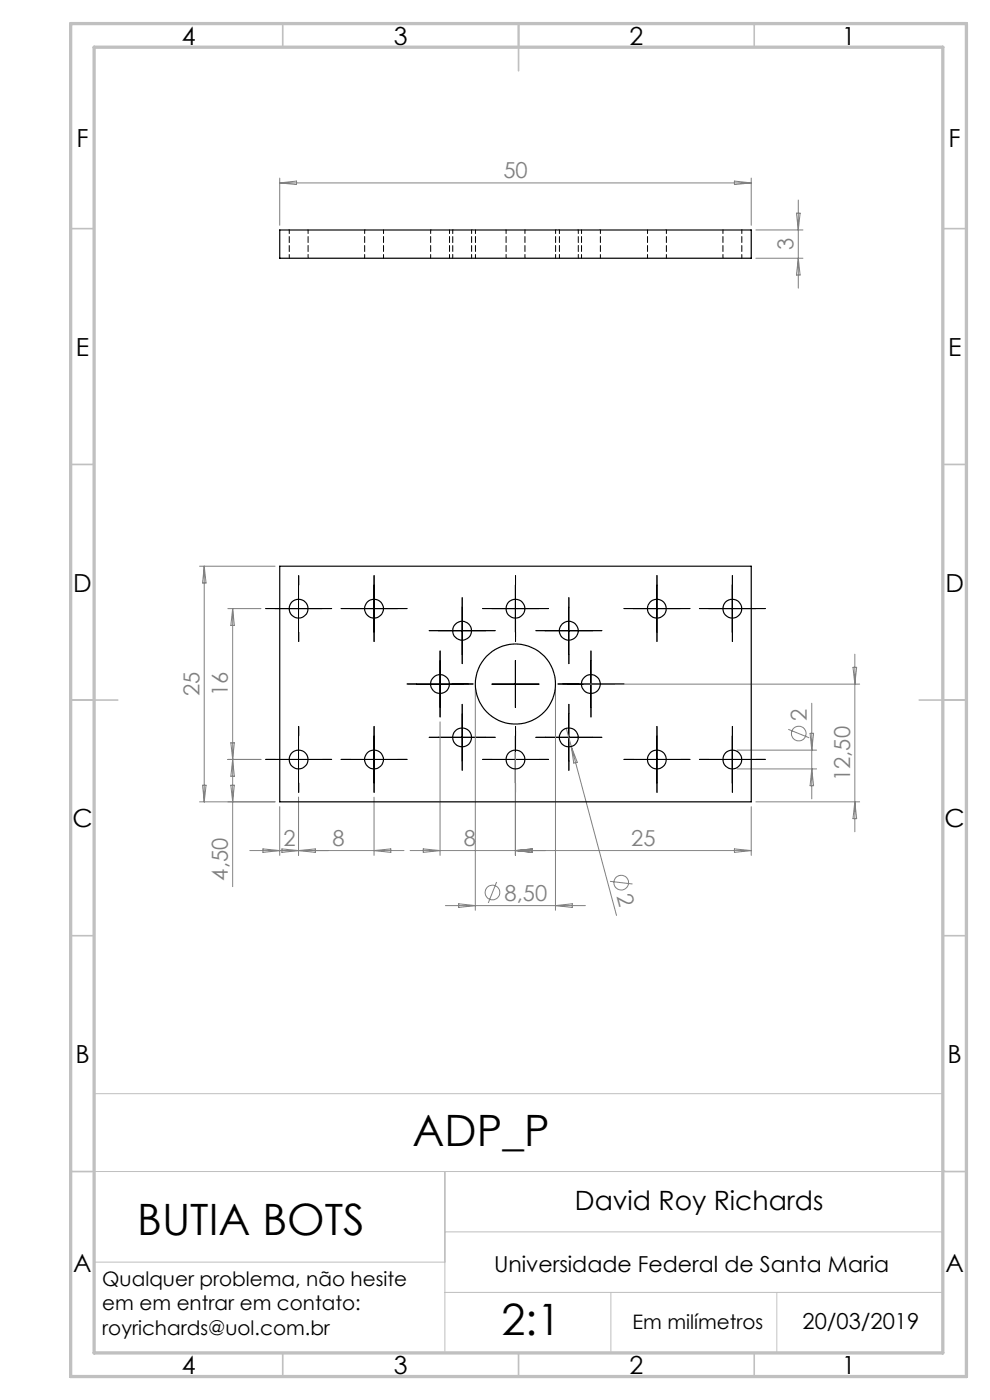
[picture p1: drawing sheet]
<svg xmlns="http://www.w3.org/2000/svg" width="210mm" height="297mm" viewBox="0 0 210 297" stroke-linecap="round" stroke-linejoin="round" font-family="sans-serif">
<g fill="none" stroke="#808080" stroke-width=".21">
<path d="M59.3 37.8v10M59.3 38.8h100M59.3 38.8l3.6-.4v.8zM155.8 38.4l3.5 .4-3.5 .4zM159.3 37.8v10M160.3 54.8h10M160.3 48.8h10M168.9 45.2h.8l-.4 3.6zM169.3 42.4v18.7M169.3 54.8l.4 3.5h-.8zM42.3 120.1h16M43.3 120.1v50"/>
<path d="M43.3 120.1l.4 3.6h-.7zM48.3 129.1h7.1M49.4 129.1v59M49.4 129.1l.3 3.6h-.7zM181.3 138.8v37.7M49 157.6h.7l-.3 3.5zM93.3 153.1v28.4M100.8 146.1v47M109.3 159.6v21.9M117.8 146.1v47M120.1 154.5l1.1 3.9M121.2 158.4l9.6 35.8"/>
<path d="M121.2 158.4l1.2 3.3-.7 .2zM123.8 145.1h58.6M156.4 159.1h16.8M167.2 154.7l4.5 1.8M171.8 155.6h.8l-.4 3.5zM172.2 149.2v20.3M180.9 141.6h.8l-.4 3.5zM42.3 170.1h16M43 166.6h.7l-.4 3.5zM48.3 161.1h7.1M49 166.6h.7l-.3 3.5zM49.4 161.1l.3 3.6h-.7z"/>
<path d="M59.3 171.1v10.4M63.3 169.1v12.4M79.3 169.1v12.4M156.4 163.1h16.8M159.3 171.1v10.4M160.3 170.1h22.1M172.2 163.1l.4 3.6h-.8zM181.3 170.1l.4 3.6h-.8zM55.8 180.1l3.5 .3-3.5 .4zM59.8 180.1l3.5 .3-3.5 .4zM63.3 180.4l3.6-.3v.7zM79.3 180.4l3.6-.3v.7z"/>
<path d="M85.7 180.4h-32.7M87 180.4h72.3M89.8 180.1l3.5 .3-3.5 .4zM94.5 192.1h29.7M97.3 191.7l3.5 .4-3.5 .4zM105.3 187.1l-1.7 4.5M109.3 180.4l3.6-.3v.7zM117.8 192.1l3.6-.4v.8zM129.4 187l4.8 .5M155.8 180.1l3.5 .3-3.5 .4z"/>
<circle cx="169.4" cy="155.6" r="1.55"/>
<circle cx="104.4" cy="189.3" r="1.56"/>
<circle cx="131.8" cy="187.3" r="1.56"/>
</g>
<g fill="none" stroke="#000" stroke-width=".21" stroke-dasharray="15.2 1.3 1.3 1.3">
<path d="M58.4 129.1h-2M63.4 124.1v-2M63.4 134.1v2M68.4 129.1h2M74.4 129.1h-2M79.4 124.1v-2M79.4 134.1v2M84.4 129.1h2M93 133.8h-2M98 128.8v-2M98 138.8v2M103 133.8h2"/>
<path d="M104.4 129.1h-2M109.4 135.1v-3.5M109.4 124.1v-2M109.4 134.1v2M114.4 129.1h2M115.7 133.8h-2M120.7 128.8v-2M120.7 138.8v2M125.7 133.8h2M134.4 129.1h-2M139.4 124.1v-2M139.4 134.1v2"/>
<path d="M144.4 129.1h2M150.4 129.1h-2M155.4 124.1v-2M155.4 134.1v2M160.4 129.1h2M63.4 156.1v-2M79.4 156.1v-2M88.4 145.1h-2M93 156.4h-2M93.4 140.1v-2M93.4 150.1v2M98 151.4v-2"/>
<path d="M98.4 145.1h2M99.4 145.1h-3.5M103 156.4h2M109.4 155.1v3.5M109.4 156.1v-2M115.7 156.4h-2M119.4 145.1h3.5M120.4 145.1h-2M120.7 151.4v-2M125.4 140.1v-2M125.4 150.1v2M125.7 156.4h2"/>
<path d="M130.4 145.1h2M139.4 156.1v-2M155.4 156.1v-2M58.4 161.1h-2M63.4 166.1v2M68.4 161.1h2M74.4 161.1h-2M79.4 166.1v2M84.4 161.1h2M98 161.4v2M104.4 161.1h-2M109.4 166.1v2"/>
<path d="M114.4 161.1h2M120.7 161.4v2M134.4 161.1h-2M139.4 166.1v2M144.4 161.1h2M150.4 161.1h-2M155.4 166.1v2M160.4 161.1h2"/>
</g>
<g fill="none" stroke="#000" stroke-width=".21">
<path d="M58.3 129.1h10M63.3 124.1v10M74.3 129.1h10M79.3 124.1v10M93 133.8h10M98 128.8v10M104.4 129.1h9.9M109.3 124.1v10M115.6 133.8h10.1M120.6 128.8v10M134.3 129.1h10M139.3 124.1v10"/>
<path d="M150.4 129.1h9.9M155.3 124.1v10M63.3 156.1v10M79.3 156.1v10M88.3 145.1h10M93 156.4h10M93.3 140.1v10M98 151.4v10M104.4 145.1h9.9M109.3 140.1v10M109.3 156.1v10M115.6 156.4h10.1"/>
<path d="M120.3 145.1h10.1M120.6 151.4v10M125.3 140.1v10M139.3 156.1v10M155.3 156.1v10M58.3 161.1h10M74.3 161.1h10M104.4 161.1h9.9M134.3 161.1h10M150.4 161.1h9.9"/>
</g>
<path d="M20 232h180M94.4 248.5v38.5M200.4 248.4l-.4 .1h-180M20 267.8h74.4M94.4 261.3h105.6v12.9h-105.6M129.6 274.2v12.8M164.8 274.2v12.8" fill="none" stroke="#c0c0c0" stroke-width=".21"/>
<g fill="none" stroke="#c0c0c0" stroke-width=".35">
<path d="M60 5v5M110 5v10M160 5v5M15 48.5h5M200 48.5h5M15 98.5h5M200 98.5h5M15 148.5h10M195 148.5h10M15 198.5h5M200 198.5h5M15 248.5h5"/>
<path d="M200 248.5h5M60 287v5M110 287v5M160 287v5"/>
</g>
<path d="M15 5h190v287h-190zM20 10h180v277h-180z" fill="none" stroke="#c0c0c0" stroke-width=".7"/>
<g fill="none" stroke="#000" stroke-width=".25">
<path d="M59.3 48.8h100v6h-100zM59.3 120.1h100v50h-100z"/>
<circle cx="63.4" cy="129.1" r="2"/>
<circle cx="79.3" cy="129.1" r="2"/>
<circle cx="98" cy="133.8" r="1.99"/>
<circle cx="109.3" cy="129.1" r="1.99"/>
<circle cx="120.7" cy="133.8" r="2"/>
<circle cx="139.3" cy="129.1" r="2"/>
<circle cx="155.3" cy="129.1" r="1.99"/>
<circle cx="93.3" cy="145.1" r="2"/>
<circle cx="98" cy="156.4" r="2"/>
<circle cx="109.3" cy="145.1" r="8.5"/>
<circle cx="120.7" cy="156.4" r="2.01"/>
<circle cx="125.3" cy="145.1" r="2.01"/>
<circle cx="63.4" cy="161.1" r="2"/>
<circle cx="79.3" cy="161.1" r="2"/>
<circle cx="109.3" cy="161.1" r="1.99"/>
<circle cx="139.3" cy="161.1" r="2"/>
<circle cx="155.3" cy="161.1" r="1.99"/>
</g>
<g fill="none" stroke="#000" stroke-width=".21" stroke-dasharray="1.3 .6" stroke-dashoffset=".5">
<path d="M61.4 48.8v6M65.4 54.8v-6M77.4 48.8v6M81.4 54.8v-6M91.4 48.8v6M95.4 54.8v-6M96 48.8v6M100 54.8v-6M100.9 48.8v6M107.4 48.8v6M111.4 54.8v-6M117.9 54.8v-6"/>
<path d="M118.7 48.8v6M122.7 54.8v-6M123.4 48.8v6M127.4 54.8v-6M137.4 48.8v6M141.4 54.8v-6M153.4 48.8v6M157.4 54.8v-6"/>
</g>
<g font-size="9.2">
<text x="87.5" y="243.1">ADP_P</text>
<text x="29.1" y="262">BUTIA BOTS</text>
<text x="106.3" y="283.2">2:1</text>
</g>
<text font-size="5.6" x="122" y="256.7">David Roy Richards</text>
<g font-size="5.3">
<text x="38.5" y="9.5">4</text>
<text x="83.5" y="9.5">3</text>
<text x="133.6" y="9.5">2</text>
<text x="178.6" y="9.5">1</text>
<text x="16.2" y="31.3">F</text>
<text x="201.2" y="31.3">F</text>
<text x="16.1" y="75.5">E</text>
<text x="201.1" y="75.5">E</text>
<text x="15.5" y="125.5">D</text>
<text x="200.5" y="125.5">D</text>
<text x="15.4" y="175.5">C</text>
<text x="200.4" y="175.5">C</text>
<text x="16" y="225.5">B</text>
<text x="201" y="225.5">B</text>
<text x="15.5" y="269.8">A</text>
<text x="200.5" y="269.8">A</text>
<text x="38.5" y="291.5">4</text>
<text x="83.5" y="291.5">3</text>
<text x="133.6" y="291.5">2</text>
<text x="178.6" y="291.5">1</text>
</g>
<g font-size="4.7" fill="#808080">
<text x="106.8" y="37.8">50</text>
<text x="168.3" y="53.1" transform="rotate(-90 168.3 53.1)">3</text>
<text x="42.3" y="147.7" transform="rotate(-90 42.3 147.7)">25</text>
<text x="48.3" y="147.7" transform="rotate(-90 48.3 147.7)">16</text>
<text x="171.2" y="153" transform="rotate(-90 171.2 153)">2</text>
<text x="180.3" y="165.7" transform="rotate(-90 180.3 165.7)">12,50</text>
<text x="60.1" y="179.4">2</text>
<text x="70.5" y="179.4">8</text>
<text x="98.4" y="179.4">8</text>
<text x="133.9" y="179.4">25</text>
<text x="48.3" y="186.8" transform="rotate(-90 48.3 186.8)">4,50</text>
<text x="107" y="191">8,50</text>
<text x="130.8" y="190.2" transform="rotate(75 130.8 190.2)">2</text>
</g>
<g font-size="4.7">
<text x="104.8" y="269.7">Universidade Federal de Santa Maria</text>
<text x="170.2" y="281.9">20/03/2019</text>
</g>
<g font-size="4.2">
<text x="21.7" y="272.8">Qualquer problema, não hesite</text>
<text x="21.7" y="278">em em entrar em contato:</text>
<text x="134.2" y="281.9">Em milímetros</text>
<text x="21.7" y="283.2">royrichards@uol.com.br</text>
</g>
</svg>
